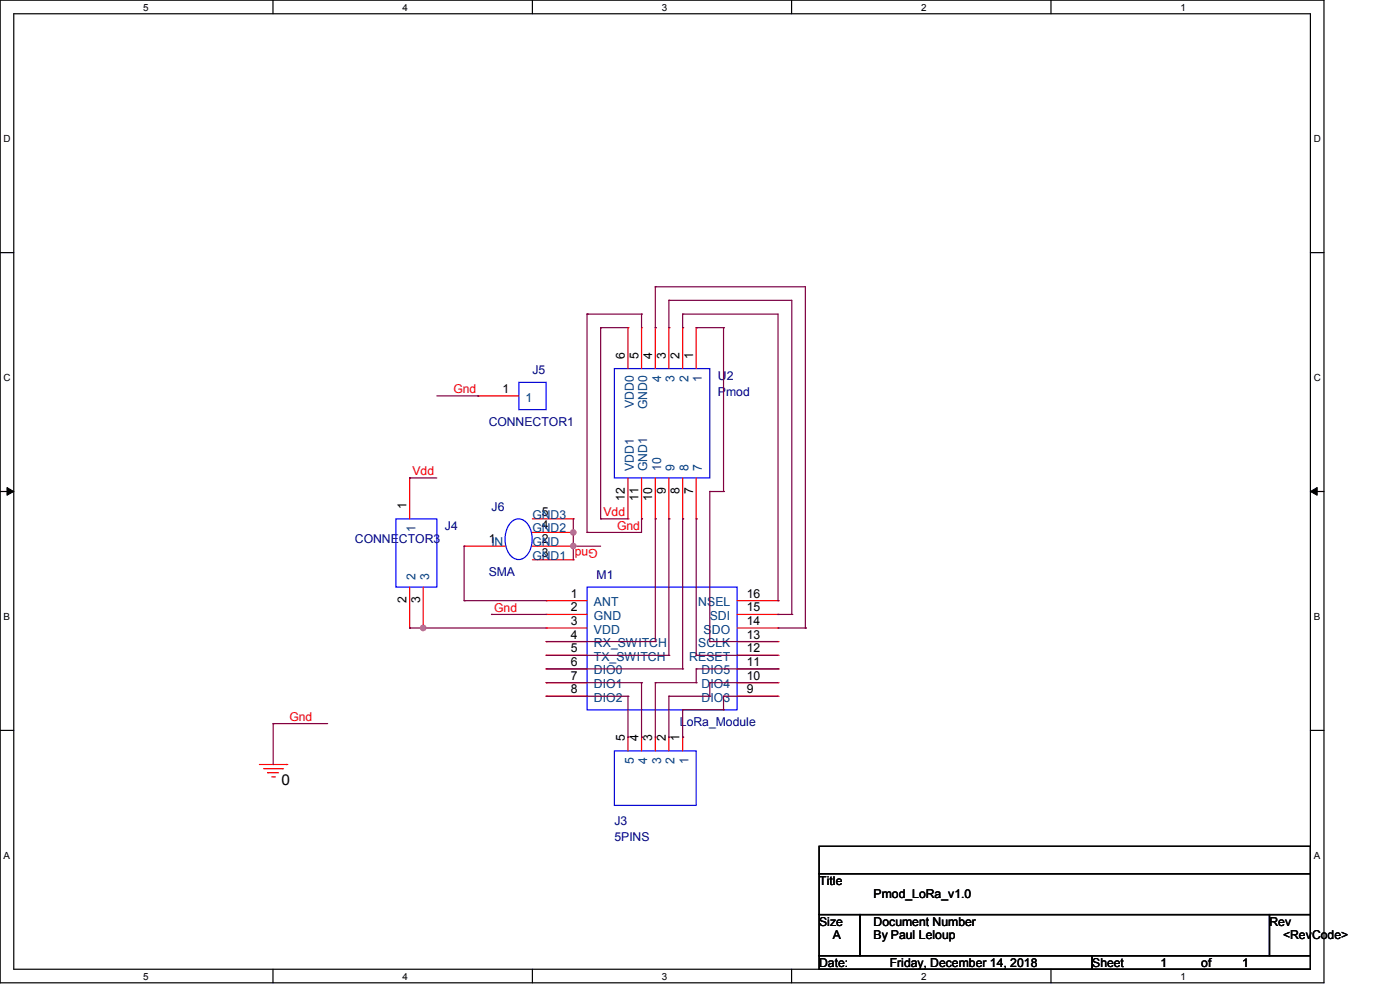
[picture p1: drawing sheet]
<svg xmlns="http://www.w3.org/2000/svg" width="297mm" height="210mm" viewBox="0 0 297 210" stroke-linecap="round" stroke-linejoin="round" font-family="sans-serif">
<path d="M0 0h280.9v208.5h-280.9zM2.9 2.9h275.1v202.7h-275.1z" fill="none" stroke="#000" stroke-width=".25"/>
<g fill="#fff">
<path d="M30.4 .3h1.1v2.4h-1.1z"/>
<path d="M30.4 205.9h1.1v2.3h-1.1z"/>
</g>
<path d="M57.9 0v2.9M57.9 205.6v2.9" fill="none" stroke="#000" stroke-width=".25"/>
<g fill="#fff">
<path d="M85.4 .3h1.1v2.4h-1.1z"/>
<path d="M85.4 205.9h1.1v2.3h-1.1z"/>
</g>
<path d="M112.9 0v2.9M112.9 205.6v2.9" fill="none" stroke="#000" stroke-width=".25"/>
<g fill="#fff">
<path d="M140.4 .3h1.2v2.4h-1.2z"/>
<path d="M140.4 205.9h1.2v2.3h-1.2z"/>
</g>
<path d="M167.9 0v2.9M167.9 205.6v2.9" fill="none" stroke="#000" stroke-width=".25"/>
<g fill="#fff">
<path d="M195.4 .3h1.2v2.4h-1.2z"/>
<path d="M195.4 205.9h1.2v2.3h-1.2z"/>
</g>
<path d="M223 0v2.9M223 205.6v2.9" fill="none" stroke="#000" stroke-width=".25"/>
<g fill="#fff">
<path d="M250.4 .3h1.2v2.4h-1.2z"/>
<path d="M250.4 205.9h1.2v2.3h-1.2z"/>
<path d="M.8 28.2h1.4v2.4h-1.4z"/>
<path d="M278.7 28.2h1.5v2.4h-1.5z"/>
<path d="M.8 78.9h1.4v2.3h-1.4z"/>
<path d="M278.7 78.9h1.5v2.3h-1.5z"/>
</g>
<path d="M0 53.6h2.9M278 53.6h2.9" fill="none" stroke="#000" stroke-width=".25"/>
<g fill="#fff">
<path d="M.8 129.6h1.3v2.3h-1.3z"/>
<path d="M278.7 129.6h1.4v2.3h-1.4z"/>
</g>
<path d="M0 104.3h2.9M278 104.3h2.9" fill="none" stroke="#000" stroke-width=".25"/>
<path d="M1.5 103.4l1.4 .9-1.4 .8zM278 104.3l1.4-.9v1.7z" fill="#000" stroke="#000" stroke-width=".21"/>
<g fill="#fff">
<path d="M.8 180.3h1.3v2.3h-1.3z"/>
<path d="M278.7 180.3h1.4v2.3h-1.4z"/>
</g>
<path d="M0 154.9h2.9M278 154.9h2.9M173.8 179.5h104.2v5.8h-104.2zM173.8 185.3h104.2v8.7h-104.2zM173.8 194h8.7v8.7h-8.7zM182.5 194h86.8v8.7h-86.8zM269.3 194h8.7v8.7h-8.7zM173.8 202.7h57.9v2.9h-57.9zM231.7 202.7h46.3v2.9h-46.3z" fill="none" stroke="#000" stroke-width=".25"/>
<g fill="none" stroke="#f00" stroke-width=".25">
<path d="M133.2 69.5h.1M133.2 69.5v8.7M136.1 69.5h.1M136.1 69.5v8.7M139 69.5h.1M139 69.5v8.7M141.9 69.5h.1M141.9 69.5v8.7M144.8 69.5h.1M144.8 69.5v8.7M147.7 69.5h.1M147.7 69.5v8.7"/>
<path d="M101.4 84h.1M101.4 84h8.7M86.9 101.4h.1M86.9 101.4v8.7M98.5 115.9h.1M98.5 115.9h8.6M112.9 115.9h8.7M112.9 118.7h8.7M112.9 112.9h8.7M112.9 110.1h8.7M121.6 115.9h.1M121.6 118.7h.1"/>
<path d="M121.6 112.9h.1M121.6 110.1h.1M133.2 110.1h.1M133.2 101.4v8.7M136.1 110.1h.1M136.1 101.4v8.7M139 110.1h.1M139 101.4v8.7M141.9 110.1h.1M141.9 101.4v8.7M144.8 110.1h.1M144.8 101.4v8.7"/>
<path d="M147.7 110.1h.1M147.7 101.4v8.7M86.9 133.2h.1M86.9 124.5v8.7M89.8 133.2h.1M89.8 124.5v8.7M115.9 127.4h.1M115.9 130.3h.1M115.9 133.2h.1M115.9 136.1h.1M115.9 139h.1M115.9 127.4h8.6"/>
<path d="M115.9 130.3h8.6M115.9 133.2h8.6M115.9 136.1h8.6M115.9 139h8.6M156.4 127.4h8.7M156.4 130.3h8.7M156.4 133.2h8.7M156.4 136.1h8.7M156.4 139h8.7M165.1 139h.1M165.1 136.1h.1M165.1 133.2h.1"/>
<path d="M165.1 130.3h.1M165.1 127.4h.1M115.9 141.9h.1M115.9 144.8h.1M115.9 147.7h.1M115.9 141.9h8.6M115.9 144.8h8.6M115.9 147.7h8.6M133.2 156.4h.1M133.2 156.4v2.9M136.1 156.4h.1M136.1 156.4v2.9"/>
<path d="M139 156.4h.1M139 156.4v2.9M141.9 156.4h.1M141.9 156.4v2.9M144.8 156.4h.1M144.8 156.4v2.9M156.4 141.9h8.7M156.4 144.8h8.7M156.4 147.7h8.7M165.1 147.7h.1M165.1 144.8h.1M165.1 141.9h.1"/>
<path d="M55 162.2h5.8M55.9 163.1h4M56.8 163.9h.1M56.8 163.9h2.3M57.7 164.8h.5M58.2 164.8h.1M59.9 163.1h.1M60.8 162.2h.1"/>
</g>
<path d="M130.3 78.2h20.3v23.2h-20.3zM110.1 81.1h5.8v5.8h-5.8zM84 110.1h8.7v14.4h-8.7zM108.4 110.8a2.36 2.36 0 0 1 4 1.2 5.5 5.5 0 0 1-1.3 6.4 2.39 2.39 0 0 1-3.5-1.6 5.8 5.8 0 0 1 .8-6zM124.5 124.5h31.9v26.1h-31.9zM130.3 159.3h17.4v11.6h-17.4z" fill="none" stroke="#00f" stroke-width=".25"/>
<g fill="none" stroke="#800040" stroke-width=".25">
<path d="M124.5 66.6h.1M124.5 66.6h11.6M124.5 66.6v46.3M127.4 69.5h.1M127.4 69.5v40.6M127.4 69.5h5.8M136.1 66.6h.1M136.1 66.6v2.9M139 60.8h.1M139 69.5h.1M139 60.8v8.7M139 60.8h31.9v72.4"/>
<path d="M141.9 63.7h.1M141.9 69.5h.1M141.9 63.7v5.8M141.9 63.7h26.1v66.6M144.8 66.6h.1M144.8 69.5h.1M144.8 66.6h20.3v60.8M144.8 66.6v2.9M147.7 69.5h.1M147.7 69.5h5.8M153.5 69.5h.1M153.5 69.5v34.8"/>
<path d="M92.7 84h8.7M101.4 84h.1M86.9 101.4h.1M86.9 101.4h5.8M98.5 115.9h.1M98.5 115.9v11.5M121.6 115.9h.1M121.6 112.9h.1M121.6 115.9h5.8M121.6 110.1v8.6M124.5 112.9h.1M127.4 110.1h.1"/>
<path d="M127.4 110.1h5.8M136.1 110.1h.1M136.1 110.1v2.8h-11.6M139 110.1h.1M139 110.1v26M141.9 110.1h.1M141.9 110.1v28.9M144.8 110.1h.1M144.8 110.1v31.8M147.7 110.1h.1M147.7 110.1v28.9M150.6 104.3h.1"/>
<path d="M150.6 104.3v31.8M150.6 104.3h2.9M153.5 104.3h.1M86.9 133.2h.1M86.9 133.2h29M89.8 133.2h.1M98.5 127.4h.1M98.5 127.4h17.4M104.3 130.3h.1M104.3 130.3h11.6M115.9 136.1h23.1M115.9 139h26"/>
<path d="M139 136.1h.1M141.9 139h.1M147.7 139h.1M147.7 139h17.4M150.6 136.1h.1M150.6 136.1h14.5M165.1 127.4h.1M165.1 130.3h.1M165.1 133.2h5.8M165.1 130.3h2.9M168 130.3h.1M170.9 133.2h.1"/>
<path d="M58 153.5h.1M58 153.5v8.7M58 153.5h11.5M115.9 141.9h28.9M115.9 147.7h17.3M115.9 144.8h20.2M133.2 147.7h.1M133.2 156.4h.1M133.2 147.7v8.7M136.1 144.8h.1M136.1 156.4h.1M136.1 144.8v11.6"/>
<path d="M139 144.8h.1M139 144.8v11.6M139 144.8h8.7M141.9 147.7h.1M141.9 156.4h.1M141.9 147.7v8.7M141.9 147.7h8.7M144.8 141.9h.1M144.8 150.6h.1M144.8 156.4h.1M144.8 150.6v5.8M144.8 150.6h8.7"/>
<path d="M147.7 144.8h.1M147.7 141.9h.1M147.7 141.9h17.4M147.7 141.9v2.9M150.6 144.8h.1M150.6 147.7h.1M150.6 144.8h14.5M150.6 144.8v2.9M153.5 147.7h.1M153.5 150.6h.1M153.5 147.7h11.6M153.5 147.7v2.9"/>
<path d="M165.1 141.9h.1"/>
</g>
<g fill="#f0f" stroke="#f0f" stroke-width=".25">
<circle cx="121.6" cy="115.8" r=".55"/>
<circle cx="89.8" cy="133.2" r=".57"/>
<circle cx="121.6" cy="112.9" r=".55"/>
</g>
<text font-size="3.2" x="59.7" y="166.5">0</text>
<g font-size="2.6">
<text x="132.6" y="76.2" transform="rotate(-90 132.6 76.2)">6</text>
<text x="135.5" y="76.2" transform="rotate(-90 135.5 76.2)">5</text>
<text x="138.4" y="76.2" transform="rotate(-90 138.4 76.2)">4</text>
<text x="141.3" y="76.2" transform="rotate(-90 141.3 76.2)">3</text>
<text x="144.2" y="76.2" transform="rotate(-90 144.2 76.2)">2</text>
<text x="147.1" y="76.2" transform="rotate(-90 147.1 76.2)">1</text>
<text x="106.6" y="83.4">1</text>
<text x="132.6" y="106.3" transform="rotate(-90 132.6 106.3)">12</text>
<text x="135.5" y="106.3" transform="rotate(-90 135.5 106.3)">11</text>
<text x="138.4" y="106.3" transform="rotate(-90 138.4 106.3)">10</text>
<text x="141.3" y="104.9" transform="rotate(-90 141.3 104.9)">9</text>
<text x="144.2" y="104.9" transform="rotate(-90 144.2 104.9)">8</text>
<text x="147.1" y="104.9" transform="rotate(-90 147.1 104.9)">7</text>
<text x="86.3" y="108" transform="rotate(-90 86.3 108)">1</text>
<text x="115" y="112.3">4</text>
<text x="115" y="109.4">5</text>
<text x="103.7" y="115.2">1IN</text>
<text x="115" y="115.2">2</text>
<text x="115" y="118.1">3</text>
<text x="86.3" y="128" transform="rotate(-90 86.3 128)">2</text>
<text x="89.2" y="128" transform="rotate(-90 89.2 128)">3</text>
<text x="121.1" y="126.8">1</text>
<text x="121.1" y="129.7">2</text>
<text x="158.4" y="129.7">15</text>
<text x="158.4" y="126.8">16</text>
<text x="121.1" y="132.6">3</text>
<text x="121.1" y="135.5">4</text>
<text x="158.4" y="135.5">13</text>
<text x="158.4" y="132.6">14</text>
<text x="121.1" y="138.4">5</text>
<text x="121.1" y="141.3">6</text>
<text x="158.4" y="141.3">11</text>
<text x="158.4" y="138.4">12</text>
<text x="121.1" y="144.2">7</text>
<text x="121.1" y="147.1">8</text>
<text x="158.4" y="147.1">9</text>
<text x="158.4" y="144.2">10</text>
<text x="132.6" y="157.3" transform="rotate(-90 132.6 157.3)">5</text>
<text x="135.5" y="157.3" transform="rotate(-90 135.5 157.3)">4</text>
<text x="138.4" y="157.3" transform="rotate(-90 138.4 157.3)">3</text>
<text x="141.3" y="157.3" transform="rotate(-90 141.3 157.3)">2</text>
<text x="144.2" y="157.3" transform="rotate(-90 144.2 157.3)">1</text>
<text x="173.8" y="187.7">Title</text>
<text x="185.3" y="190.6">Pmod_LoRa_v1.0</text>
<text x="173.8" y="196.3">Size</text>
<text x="185.3" y="196.3">Document Number</text>
<text x="269.3" y="196.3">Rev</text>
<text x="176.7" y="199.3">A</text>
<text x="185.3" y="199.3">By Paul Leloup</text>
<text x="272.2" y="199.3">&lt;RevCode&gt;</text>
<text x="173.8" y="205.1">Date:</text>
<text x="188.8" y="205.1">Friday, December 14, 2018</text>
<text x="231.7" y="205.1">Sheet</text>
<text x="246.2" y="205.1">1</text>
<text x="254.8" y="205.1">of</text>
<text x="263.5" y="205.1">1</text>
</g>
<g font-size="2.6" fill="#f00">
<text x="96.2" y="83.4">Gnd</text>
<text x="87.5" y="100.8">Vdd</text>
<text x="128" y="109.5">Vdd</text>
<text x="130.9" y="112.4">Gnd</text>
<text x="126.8" y="116.5" transform="rotate(-180 126.8 116.5)">Gnd</text>
<text x="104.9" y="129.8">Gnd</text>
<text x="61.4" y="152.9">Gnd</text>
</g>
<g font-size="2.6" fill="#000080">
<text x="112.9" y="79.4">J5</text>
<text x="152.3" y="80.5">U2</text>
<text x="152.3" y="84">Pmod</text>
<text x="103.7" y="90.4">CONNECTOR1</text>
<text x="94.4" y="112.4">J4</text>
<text x="104.3" y="108.3">J6</text>
<text x="75.3" y="115.3">CONNECTOR3</text>
<text x="103.7" y="122.2">SMA</text>
<text x="126.6" y="122.8">M1</text>
<text x="144.2" y="154.1">LoRa_Module</text>
<text x="130.3" y="174.9">J3</text>
<text x="130.3" y="178.4">5PINS</text>
</g>
<g font-size="2.6" fill="#004080">
<text x="140.2" y="81.1" transform="rotate(-90 140.2 81.1)">4</text>
<text x="143.1" y="81.1" transform="rotate(-90 143.1 81.1)">3</text>
<text x="146" y="81.1" transform="rotate(-90 146 81.1)">2</text>
<text x="148.9" y="81.1" transform="rotate(-90 148.9 81.1)">1</text>
<text x="111.5" y="85.2">1</text>
<text x="134.4" y="86.5" transform="rotate(-90 134.4 86.5)">VDD0</text>
<text x="137.3" y="86.8" transform="rotate(-90 137.3 86.8)">GND0</text>
<text x="134.4" y="99.9" transform="rotate(-90 134.4 99.9)">VDD1</text>
<text x="137.3" y="99.9" transform="rotate(-90 137.3 99.9)">GND1</text>
<text x="140.2" y="99.9" transform="rotate(-90 140.2 99.9)">10</text>
<text x="143.1" y="99.9" transform="rotate(-90 143.1 99.9)">9</text>
<text x="146" y="99.9" transform="rotate(-90 146 99.9)">8</text>
<text x="148.9" y="99.9" transform="rotate(-90 148.9 99.9)">7</text>
<text x="88.1" y="112.9" transform="rotate(-90 88.1 112.9)">1</text>
<text x="112.9" y="112.9">GND2</text>
<text x="112.9" y="110.1">GND3</text>
<text x="112.9" y="115.9">GND</text>
<text x="112.9" y="118.7">GND1</text>
<text x="88.1" y="123.1" transform="rotate(-90 88.1 123.1)">2</text>
<text x="91" y="123.1" transform="rotate(-90 91 123.1)">3</text>
<text x="126" y="128.6">ANT</text>
<text x="126" y="131.5">GND</text>
<text x="148.1" y="128.6">NSEL</text>
<text x="150.6" y="131.5">SDI</text>
<text x="126" y="134.4">VDD</text>
<text x="126" y="137.3">RX_SWITCH</text>
<text x="148.1" y="137.3">SCLK</text>
<text x="149.3" y="134.4">SDO</text>
<text x="126" y="140.2">TX_SWITCH</text>
<text x="126" y="143.1">DIO0</text>
<text x="146.2" y="140.2">RESET</text>
<text x="148.8" y="143.1">DIO5</text>
<text x="126" y="146">DIO1</text>
<text x="126" y="148.9">DIO2</text>
<text x="148.8" y="148.9">DIO3</text>
<text x="148.8" y="146">DIO4</text>
<text x="134.4" y="162.2" transform="rotate(-90 134.4 162.2)">5</text>
<text x="137.3" y="162.2" transform="rotate(-90 137.3 162.2)">4</text>
<text x="140.2" y="162.2" transform="rotate(-90 140.2 162.2)">3</text>
<text x="143.1" y="162.2" transform="rotate(-90 143.1 162.2)">2</text>
<text x="146" y="162.2" transform="rotate(-90 146 162.2)">1</text>
</g>
<g font-size="2.1">
<text x="30.4" y="2.2">5</text>
<text x="85.4" y="2.2">4</text>
<text x="140.4" y="2.2">3</text>
<text x="195.4" y="2.2">2</text>
<text x="250.4" y="2.2">1</text>
<text x=".8" y="30.1">D</text>
<text x="278.7" y="30.1">D</text>
<text x=".8" y="80.8">C</text>
<text x="278.7" y="80.8">C</text>
<text x=".8" y="131.5">B</text>
<text x="278.7" y="131.5">B</text>
<text x=".8" y="182.2">A</text>
<text x="278.7" y="182.2">A</text>
<text x="30.4" y="207.8">5</text>
<text x="85.4" y="207.8">4</text>
<text x="140.4" y="207.8">3</text>
<text x="195.4" y="207.8">2</text>
<text x="250.4" y="207.8">1</text>
</g>
</svg>
